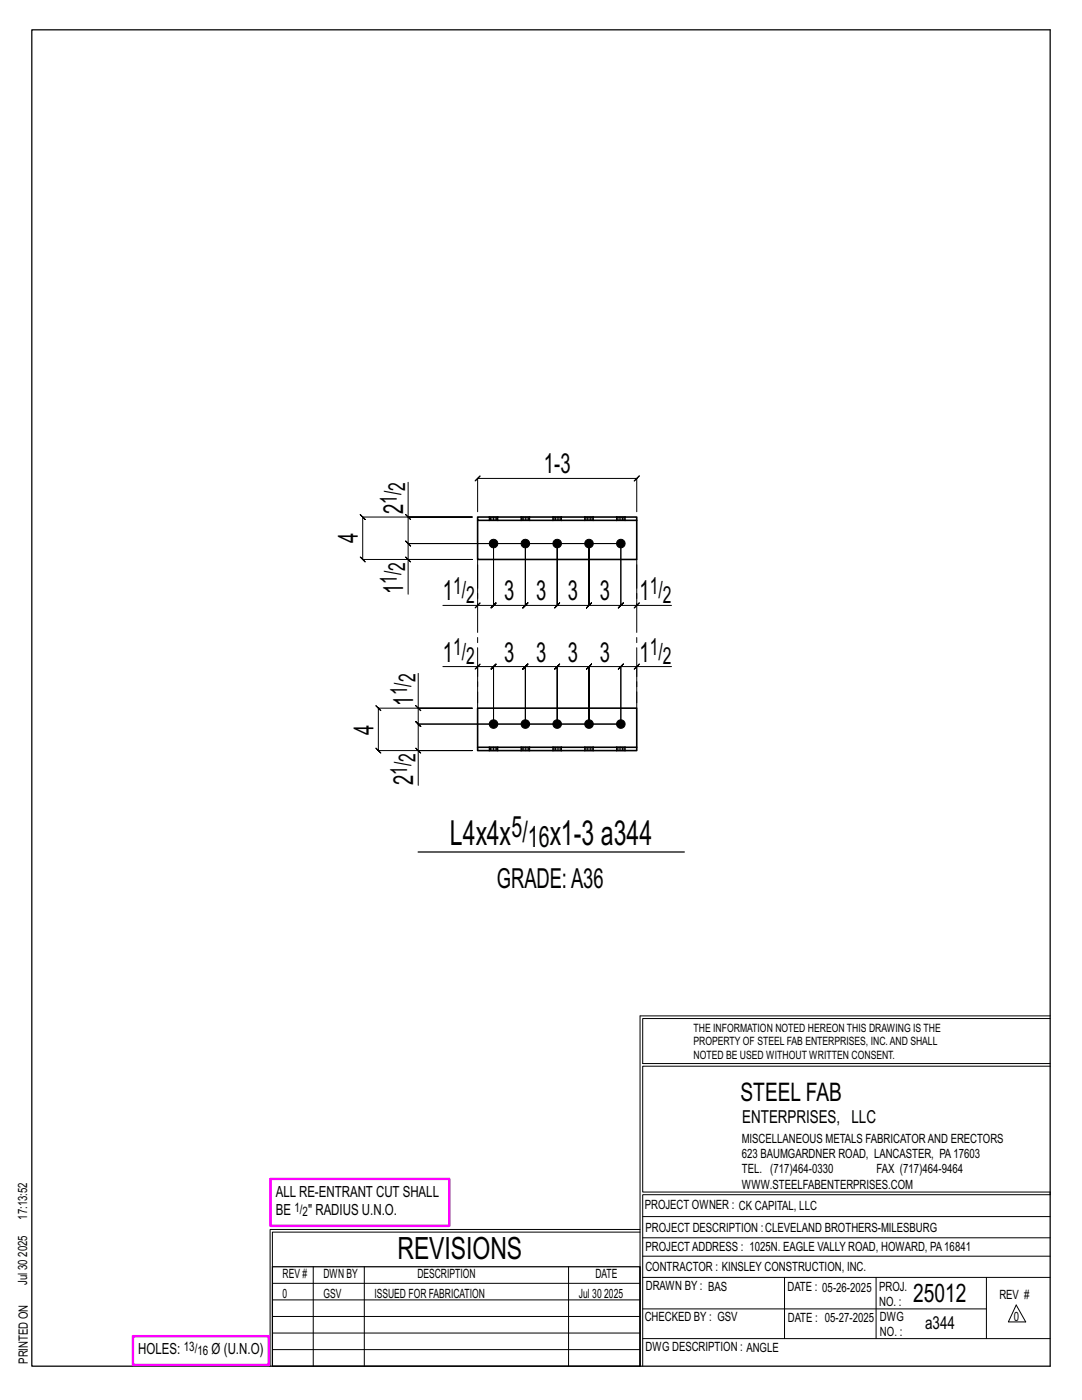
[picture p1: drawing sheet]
<svg xmlns="http://www.w3.org/2000/svg" width="216mm" height="279mm" viewBox="0 0 216 279" stroke-linecap="round" stroke-linejoin="round" font-family="sans-serif">
<g fill="none" stroke="#000" stroke-width=".2">
<path d="M81.4 96.3v6.9h12.8h-21.8l-.5-.5 1 1-.5-.5v8.5l-.5-.5 1 1-.5-.5h21.8h-12.8v6.9M80.9 111.2l1 1zM80.9 102.7l1 1zM81.4 103.2v5.3l-.5-.5 1 1-.5-.5h42.5M95.3 112.7v8.1h-6.9M95.3 102.1v-6.6l-.5 .5 1-1-.5 .5h31.8l-.5 .5 1-1-.5 .5v6.6M123.9 108.5h-42.5l-.5-.5 1 1-.5-.5v3.2M123.9 108.5v12.3l.5-.5-1 1 .5-.5h-6.4l.5-.5-1 1 .5-.5v-12.3v12.3l.5-.5-1 1 .5-.5h-6.3l.5-.5-1 1 .5-.5v-12.3v12.3l.5-.5-1 1 .5-.5h-6.4l.5-.5-1 1 .5-.5v-12.3v12.3l.5-.5-1 1 .5-.5h-6.3l.5-.5-1 1 .5-.5v-12.3v12.3l.5-.5-1 1 .5-.5h-3.2M123.9 108.5v12.3l-.5 .5 1-1-.5 .5h3.2M127.1 112.7v8.1h6.9M83.5 134.4v6.9h10.7h-18.7l-.5-.5 1 1-.5-.5v8.5l-.5-.5 1 1-.5-.5h18.7h-10.7v6.9M88.4 133h6.9v7.3"/>
<path d="M94.8 121.3l1-1zM95.3 133h3.2l-.5 .5 1-1-.5 .5v11.5v-11.5l-.5 .5 1-1-.5 .5h6.3l-.5 .5 1-1-.5 .5v11.5v-11.5l-.5 .5 1-1-.5 .5h6.4l-.5 .5 1-1-.5 .5v11.5v-11.5l-.5 .5 1-1-.5 .5h6.3l-.5 .5 1-1-.5 .5v11.5v-11.5l-.5 .5 1-1-.5 .5h6.4l-.5 .5 1-1-.5 .5v11.5M95.8 132.5l-1 1zM127.1 133l.5-.5-1 1zM127.1 120.8l.5-.5-1 1zM127.1 133h-3.2l.5-.5-1 1 .5-.5v11.5M134 133h-6.9v7.3M83 149.3l1 1zM83 140.8l1 1zM83.5 141.3v3.2l-.5-.5 1 1-.5-.5h40.4M123.9 144.5h-40.4l-.5-.5 1 1-.5-.5v5.3M127.7 202.7v70"/>
<path d="M127.7 202.7h81.8M209.5 203.3h-81.3v9h81.3M209.5 212.8h-81.3v25.1h81.3v.5h-81.3v34.3M54.4 259.4h73.3M54.4 256.1h73.3M62.5 252.8v19.9M72.7 252.8v19.9M113.4 252.8v19.9M127.7 245.4h-73.8v27.3M127.7 245.9h-73.3v6.9M128.2 242.8h81.3M128.2 254.9h81.3"/>
<path d="M128.2 250.7h81.3M128.2 247h81.3M156.5 254.9v12.2M174.8 254.9v12.2M196.8 254.9v12.2M54.4 269.3h73.3M54.4 266h73.3M54.4 262.7h73.3M128.2 261.2h68.6M128.2 267.1h81.3M202.8 260.4l1.9 3.4h-3.5z"/>
</g>
<path d="M6.3 6h203.2v266.7h-203.2zM83.4 170h53.2M54.4 252.8h73.3v19.9h-73.3z" fill="none" stroke="#000" stroke-width=".25"/>
<path d="M54 235.3h35.6v9.3h-35.6zM26.5 266.7h27.1v5.7h-27.1z" fill="none" stroke="#f0f" stroke-width=".5"/>
<g fill="#000" stroke="#000" stroke-width=".2">
<circle cx="98.5" cy="108.5" r=".86"/>
<circle cx="104.8" cy="108.5" r=".86"/>
<circle cx="111.2" cy="108.5" r=".86"/>
<circle cx="117.5" cy="108.5" r=".86"/>
<circle cx="123.9" cy="108.5" r=".86"/>
<circle cx="98.5" cy="144.5" r=".86"/>
<circle cx="104.8" cy="144.5" r=".86"/>
<circle cx="111.2" cy="144.5" r=".86"/>
<circle cx="117.5" cy="144.5" r=".86"/>
<circle cx="123.9" cy="144.5" r=".86"/>
</g>
<g fill="none" stroke="#000" stroke-width=".32">
<path d="M95.3 103.2h31.8v.6h-31.8zM95.3 103.8v7.9h31.8v-7.9M97.6 103.2h.1M97.6 103.8v.1M99.3 103.2h.1M99.3 103.8v.1M104 103.2h.1M104 103.8v.1M105.7 103.2h.1M105.7 103.8v.1M110.3 103.2h.1M110.3 103.8v.1"/>
<path d="M112 103.2h.1M112 103.8v.1M116.7 103.2h.1M116.7 103.8v.1M118.4 103.2h.1M118.4 103.8v.1M123 103.2h.1M123 103.8v.1M124.7 103.2h.1M124.7 103.8v.1M95.3 149.1h31.8v.7h-31.8zM95.3 149.1v-7.8h31.8v7.8"/>
<path d="M97.6 149.1h.1M97.6 149.8h.1M99.3 149.1h.1M99.3 149.8h.1M104 149.1h.1M104 149.8h.1M105.7 149.1h.1M105.7 149.8h.1M110.3 149.1h.1M110.3 149.8h.1M112 149.1h.1M112 149.8h.1"/>
<path d="M116.7 149.1h.1M116.7 149.8h.1M118.4 149.1h.1M118.4 149.8h.1M123 149.1h.1M123 149.8h.1M124.7 149.1h.1M124.7 149.8h.1"/>
</g>
<g fill="none" stroke="#000" stroke-width=".2" stroke-dasharray="2 1.4">
<path d="M97.6 103.2v.6M97.6 103.2h.1M97.9 103.2h-.2l-.1 .7M98.2 103.2h-.3v.7h-.2M98.5 103.2h.3v.7h-.3zM98.5 103.2h-.3v.7h-.3M98.5 103.9h-.3M98.8 103.2h.3v.7h-.3M99.1 103.2h.2v.7h-.2M99.3 103.2h.1M99.3 103.9h.1M99.3 103.8v-.6"/>
<path d="M104 103.2v.6M104 103.2h.1M104.2 103.2h-.2v.7M104.5 103.2h-.3v.7h-.2M104.8 103.2h.4v.7h-.4zM104.8 103.2h-.3v.7h-.3M104.8 103.9h-.3M105.2 103.2h.2v.7h-.2M105.4 103.2h.2v.7h-.2M105.6 103.2h.1M105.7 103.9h-.1M105.7 103.8v-.6"/>
<path d="M110.3 103.2v.6M110.3 103.2h.1M110.6 103.2h-.2l-.1 .7M110.9 103.2h-.3v.7h-.2M111.2 103.2h.3v.7h-.3zM111.2 103.2h-.3v.7h-.3M111.2 103.9h-.3M111.5 103.2h.3v.7h-.3M111.8 103.2h.2v.7h-.2M112 103.2h.1M112 103.9h.1M112 103.8v-.6"/>
<path d="M116.7 103.2v.6M116.7 103.2h.1M116.9 103.2h-.2v.7M117.2 103.2h-.3v.7h-.2M117.5 103.2h.4v.7h-.4zM117.5 103.2h-.3v.7h-.3M117.5 103.9h-.3M117.9 103.2h.2v.7h-.2M118.1 103.2h.2v.7h-.2M118.3 103.2h.1M118.4 103.9h-.1M118.4 103.8v-.6"/>
<path d="M123 103.2v.6M123 103.2h.1M123.3 103.2h-.2l-.1 .7M123.6 103.2h-.3v.7h-.2M123.9 103.2h.3v.7h-.3zM123.9 103.2h-.3v.7h-.3M123.9 103.9h-.3M124.2 103.2h.3v.7h-.3M124.5 103.2h.2v.7h-.2M124.7 103.2h.1M124.7 103.9h.1M124.7 103.8v-.6"/>
<path d="M97.6 149.1h.1M97.6 149.1v.7M97.7 149.8h-.1M97.9 149.8h-.2v-.7h.2M98.2 149.1h.3v.7h-.3zM98.2 149.8h-.3v-.7h.3M98.5 149.8h.3v-.7h.3M98.5 149.1h.3M98.8 149.8h.3v-.7h.2M99.1 149.8h.2v-.7M99.3 149.8v-.7M99.3 149.8h.1"/>
<path d="M104 149.1h.1M104 149.1v.7M104 149.8h.1M104.2 149.8h-.2v-.7h.2M104.5 149.1h.3v.7h-.3zM104.5 149.8h-.3v-.7h.3M104.8 149.8h.4v-.7h.2M104.8 149.1h.4M105.2 149.8h.2v-.7h.2M105.4 149.8h.2l.1-.7M105.7 149.8v-.7M105.7 149.8h-.1"/>
<path d="M110.3 149.1h.1M110.3 149.1v.7M110.4 149.8h-.1M110.6 149.8h-.2v-.7h.2M110.9 149.1h.3v.7h-.3zM110.9 149.8h-.3v-.7h.3M111.2 149.8h.3v-.7h.3M111.2 149.1h.3M111.5 149.8h.3v-.7h.2M111.8 149.8h.2v-.7M112 149.8v-.7M112 149.8h.1"/>
<path d="M116.7 149.1h.1M116.7 149.1v.7M116.7 149.8h.1M116.9 149.8h-.2v-.7h.2M117.2 149.1h.3v.7h-.3zM117.2 149.8h-.3v-.7h.3M117.5 149.8h.4v-.7h.2M117.5 149.1h.4M117.9 149.8h.2v-.7h.2M118.1 149.8h.2l.1-.7M118.4 149.8v-.7M118.4 149.8h-.1"/>
<path d="M123 149.1h.1M123 149.1v.7M123.1 149.8h-.1M123.3 149.8h-.2v-.7h.2M123.6 149.1h.3v.7h-.3zM123.6 149.8h-.3v-.7h.3M123.9 149.8h.3v-.7h.3M123.9 149.1h.3M124.2 149.8h.3v-.7h.2M124.5 149.8h.2v-.7M124.7 149.8v-.7M124.7 149.8h.1"/>
</g>
<path d="M95.3 111.7v29.6M127.1 111.7v29.6" fill="none" stroke="#000" stroke-width=".2" stroke-dasharray="5.8 1 1 1"/>
<g font-size="6.9">
<text x="89.8" y="168.6">L4x4x</text>
<text x="109.7" y="168.6">x1-3 a344</text>
</g>
<text font-size="6.1" x="79.3" y="251.3">REVISIONS</text>
<g font-size="5.9">
<text x="102.1" y="167">5/</text>
<text x="105.3" y="169.1">16</text>
</g>
<g font-size="5.5">
<text x="108.5" y="94.5">1-3</text>
<text x="80.4" y="102.7" transform="rotate(-90 80.4 102.7)">2</text>
<text x="71.4" y="108.4" transform="rotate(-90 71.4 108.4)">4</text>
<text x="80.4" y="118.6" transform="rotate(-90 80.4 118.6)">1</text>
<text x="88.4" y="119.8">1</text>
<text x="100.6" y="119.8">3</text>
<text x="107" y="119.8">3</text>
<text x="113.3" y="119.8">3</text>
<text x="119.7" y="119.8">3</text>
<text x="127.6" y="119.8">1</text>
<text x="88.4" y="132">1</text>
<text x="100.6" y="132">3</text>
<text x="107" y="132">3</text>
<text x="113.3" y="132">3</text>
<text x="119.7" y="132">3</text>
<text x="127.6" y="132">1</text>
<text x="82.5" y="140.8" transform="rotate(-90 82.5 140.8)">1</text>
<text x="74.5" y="146.6" transform="rotate(-90 74.5 146.6)">4</text>
<text x="82.5" y="156.7" transform="rotate(-90 82.5 156.7)">2</text>
<text x="99.1" y="177.3">GRADE:A36</text>
</g>
<g font-size="5.1">
<text x="147.8" y="219.8">STEEL FAB</text>
<text x="182.2" y="259.9">25012</text>
</g>
<g font-size="4.7">
<text x="79.2" y="100.6" transform="rotate(-90 79.2 100.6)">1/</text>
<text x="80.9" y="98" transform="rotate(-90 80.9 98)">2</text>
<text x="80.9" y="113.9" transform="rotate(-90 80.9 113.9)">2</text>
<text x="79.2" y="116.5" transform="rotate(-90 79.2 116.5)">1/</text>
<text x="90.4" y="118.6">1/</text>
<text x="129.6" y="118.6">1/</text>
<text x="93" y="120.2">2</text>
<text x="132.2" y="120.2">2</text>
<text x="90.4" y="130.8">1/</text>
<text x="129.6" y="130.8">1/</text>
<text x="82.9" y="136.1" transform="rotate(-90 82.9 136.1)">2</text>
<text x="93" y="132.5">2</text>
<text x="132.2" y="132.5">2</text>
<text x="81.2" y="138.7" transform="rotate(-90 81.2 138.7)">1/</text>
<text x="81.2" y="154.7" transform="rotate(-90 81.2 154.7)">1/</text>
<text x="82.9" y="152.1" transform="rotate(-90 82.9 152.1)">2</text>
</g>
<g font-size="3.6">
<text x="148.1" y="224.1">ENTERPRISES, LLC</text>
<text x="184.6" y="265.2">a344</text>
</g>
<g font-size="3.1">
<text x="55" y="238.9">ALL RE-ENTRANT CUT SHALL</text>
<text x="55" y="242.5">BE</text>
<text x="61.5" y="242.5">&quot; RADIUS U.N.O.</text>
<text x="27.6" y="270.2">HOLES:</text>
<text x="42.2" y="270.2">Ø (U.N.O)</text>
</g>
<g font-size="2.6">
<text x="58.8" y="241.8">1/</text>
<text x="60.4" y="242.7">2</text>
<text x="36.7" y="269.6">13/</text>
<text x="39.4" y="270.5">16</text>
</g>
<g font-size="2.5">
<text x="148" y="231.2">623 BAUMGARDNER ROAD, LANCASTER, PA17603</text>
<text x="148" y="228.1">MISCELLANEOUS METALS FABRICATORAND ERECTORS</text>
<text x="148" y="237.2">WWW.STEELFABENTERPRISES.COM</text>
<text x="148" y="234.2">TEL. (717)464-0330</text>
<text x="174.9" y="234.2">FAX (717)464-9464</text>
<text x="5.4" y="243.4" transform="rotate(-90 5.4 243.4)">17:13:52</text>
<text x="128.7" y="241.3">PROJECT OWNER : CK CAPITAL, LLC</text>
<text x="128.8" y="246">PROJECT DESCRIPTION :CLEVELAND BROTHERS-MILESBURG</text>
<text x="5.4" y="250.8" transform="rotate(-90 5.4 250.8)">2025</text>
<text x="128.8" y="249.7">PROJECTADDRESS : 1025N. EAGLE VALLY ROAD, HOWARD, PA16841</text>
<text x="5.4" y="256.5" transform="rotate(-90 5.4 256.5)">Jul 30</text>
<text x="56.4" y="255">REV #</text>
<text x="64.5" y="255">DWN BY</text>
<text x="83.3" y="255">DESCRIPTION</text>
<text x="118.8" y="255">DATE</text>
<text x="128.8" y="253.7">CONTRACTOR : KINSLEY CONSTRUCTION, INC.</text>
<text x="128.9" y="257.5">DRAWN BY : BAS</text>
<text x="157.1" y="257.6">DATE : 05-26-2025</text>
<text x="175.4" y="257.7">PROJ.</text>
<text x="56.4" y="259">0</text>
<text x="64.5" y="259">GSV</text>
<text x="74.7" y="259">ISSUED FOR FABRICATION</text>
<text x="115.5" y="259">Jul 30</text>
<text x="120.6" y="259">2025</text>
<text x="128.6" y="263.7">CHECKED BY : GSV</text>
<text x="157.2" y="263.7">DATE : 05-27-2025</text>
<text x="175.4" y="260.7">NO. :</text>
<text x="175.6" y="263.7">DWG</text>
<text x="199.4" y="259.2">REV #</text>
<text x="202.3" y="263.7">0</text>
<text x="128.8" y="269.7">DWG DESCRIPTION : ANGLE</text>
<text x="175.6" y="266.7">NO. :</text>
<text x="5.5" y="272.2" transform="rotate(-90 5.5 272.2)">PRINTED ON</text>
</g>
<g font-size="2.3">
<text x="138.4" y="208.6">PROPERTY OF STEEL FAB ENTERPRISES, INC.AND SHALL</text>
<text x="138.4" y="205.9">THE INFORMATION NOTED HEREON THIS DRAWING IS THE</text>
<text x="138.4" y="211.3">NOTED BE USED WITHOUT WRITTEN CONSENT.</text>
</g>
</svg>
